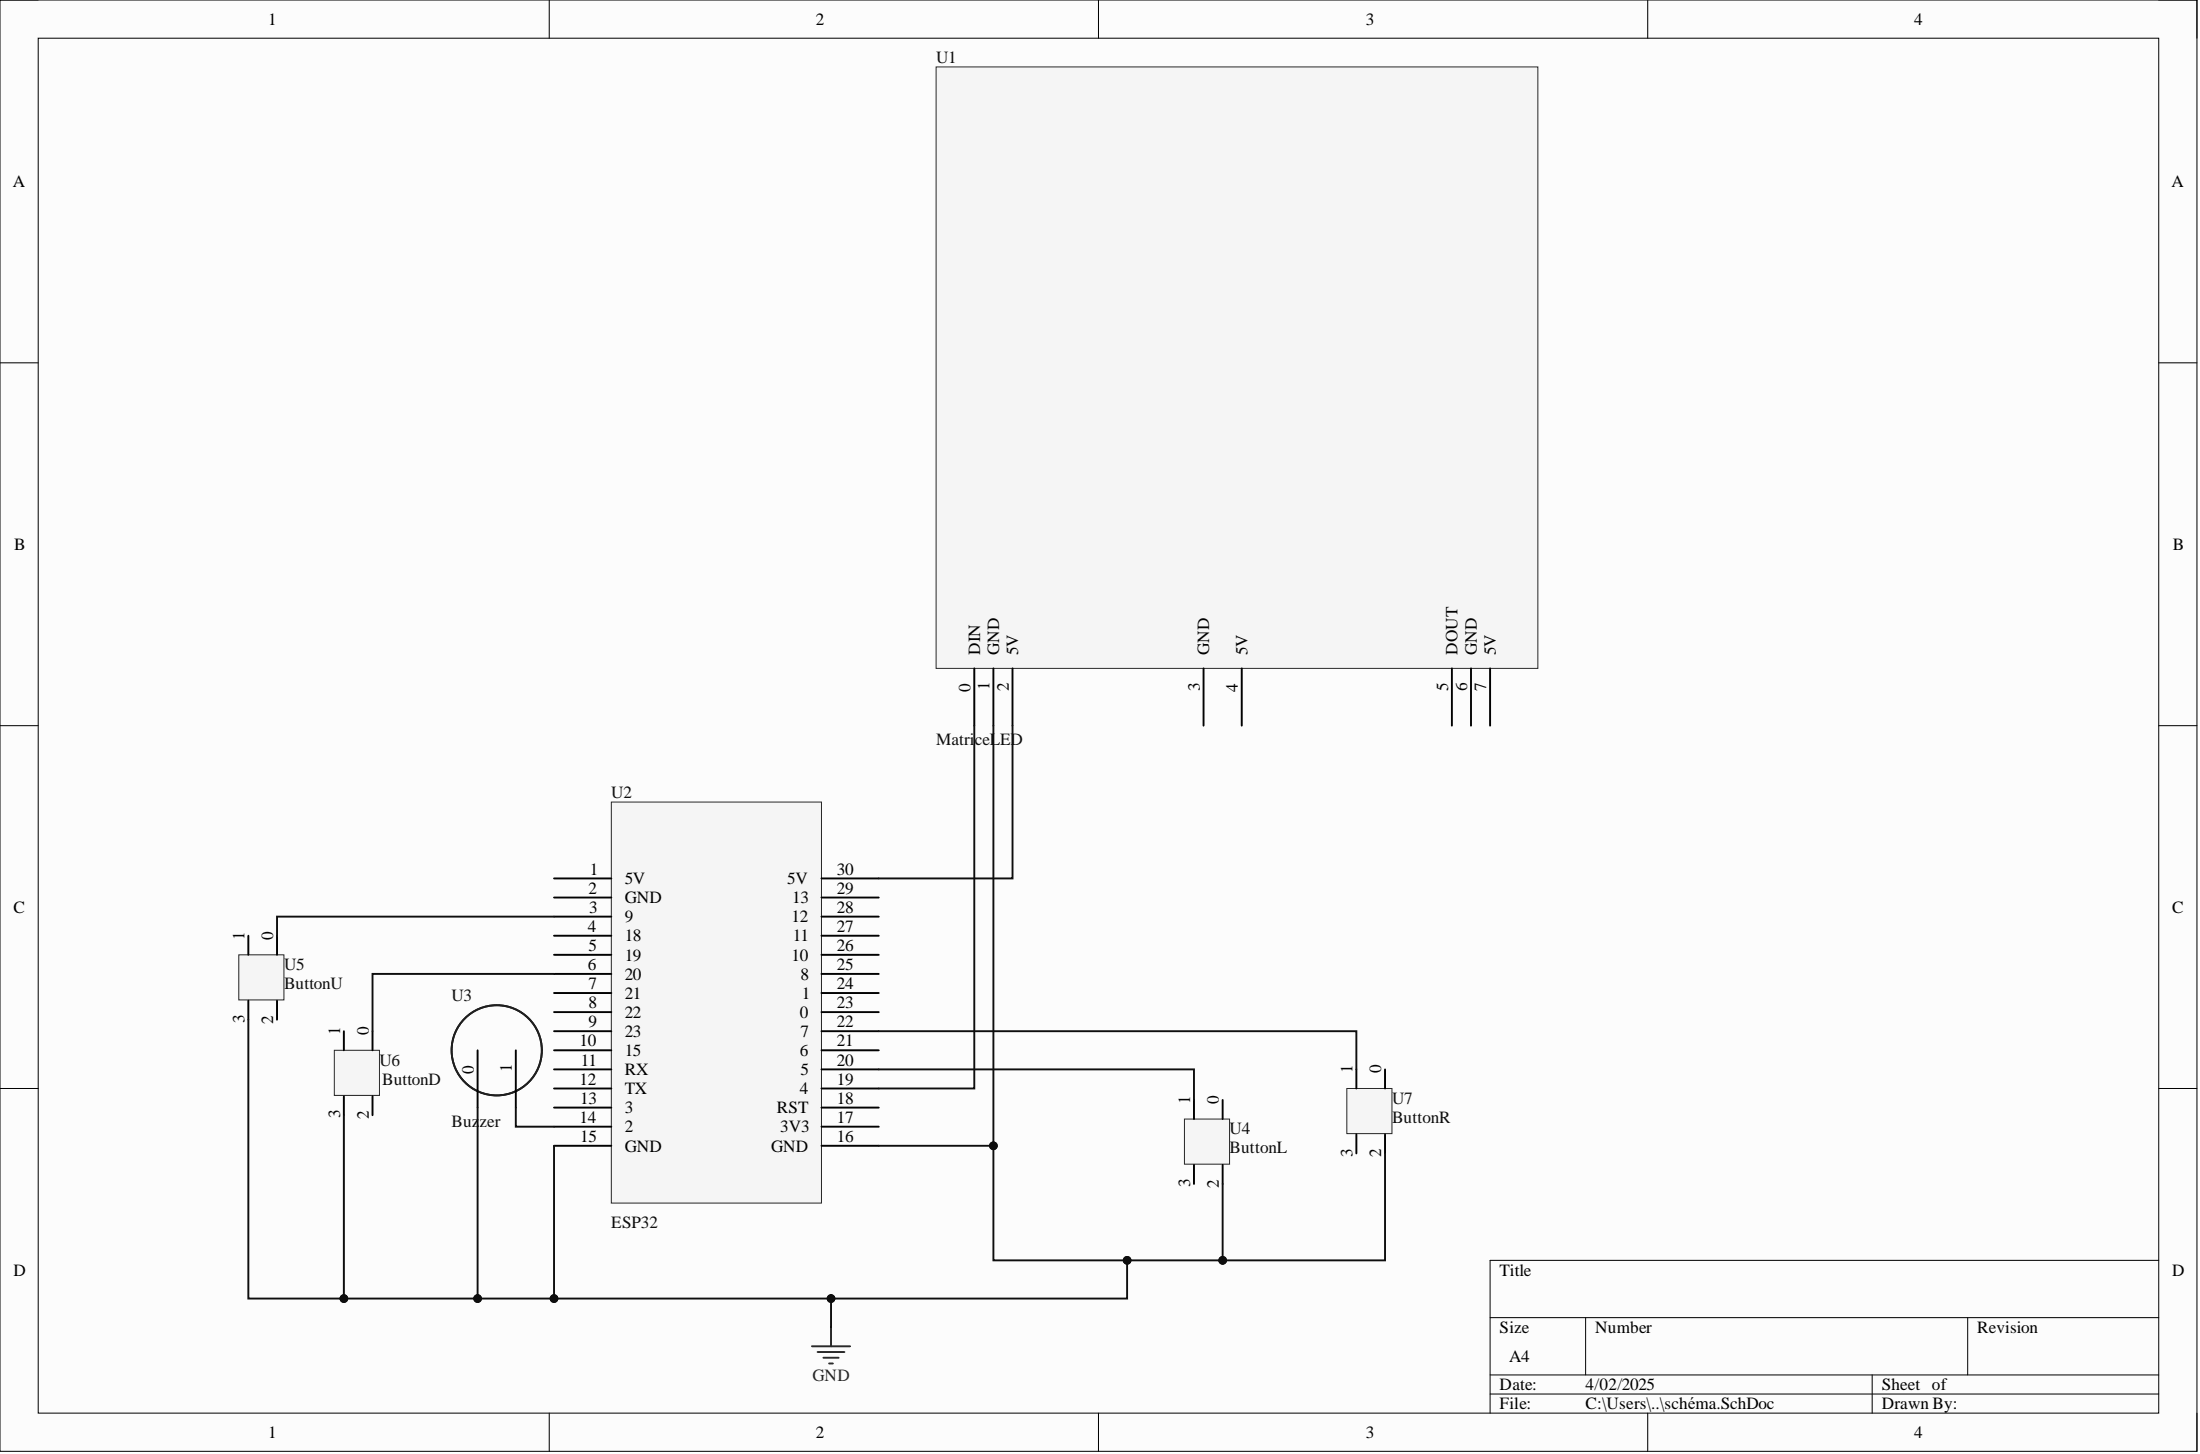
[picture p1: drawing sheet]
<svg xmlns="http://www.w3.org/2000/svg" width="292mm" height="193mm" viewBox="0 0 292 193" stroke-linecap="round" stroke-linejoin="round" font-family="sans-serif">
<path d="M0 0h291.7v192.6h-291.7z" fill-rule="evenodd" fill="#fcfcfc"/>
<path d="M0 0h291.7v192.6h-291.7z" fill="none" stroke="#000" stroke-width=".13"/>
<path d="M5.1 5.1h281.5v182.4h-281.5z" fill-rule="evenodd" fill="#fcfcfc"/>
<g fill="none" stroke="#000" stroke-width=".13">
<path d="M0 0h5.1M5.1 5.1h281.5v182.4h-281.5zM72.9 0v5.1M145.8 0v5.1M218.8 0v5.1M286.6 0h5.1v5.1M0 48.2h5.1M286.6 48.2h5.1M0 96.3h5.1M286.6 96.3h5.1M0 144.5h5.1M286.6 144.5h5.1"/>
<path d="M197.8 174.9h88.8M210.5 174.9v7.6M261.3 174.9v7.6M286.6 167.3h-88.8v20.2M72.9 187.5v5.1M145.8 187.5v5.1M197.8 182.5h88.8M197.8 185h88.8M218.8 187.5v5.1M248.6 182.5v5M291.7 187.5v5.1"/>
</g>
<path d="M107.8 178.7h5.1M108.6 179.4h3.5M110.3 176.1v2.6M109.3 180.2h2.1M110.1 181h.5" fill="none" stroke="#262626" stroke-width=".25"/>
<path d="M124.3 8.9h79.9v79.8h-79.9z" fill-rule="evenodd" fill="#f5f5f5"/>
<path d="M124.3 8.9h79.9v79.8h-79.9z" fill="none" stroke="#262626" stroke-width=".13"/>
<path d="M129.4 88.7v7.6M131.9 88.7v7.6M134.4 88.7v7.6M159.8 88.7v7.6M164.9 88.7v7.6M192.8 88.7v7.6M195.3 88.7v7.6M197.8 88.7v7.6" fill="none" stroke="#000" stroke-width=".25"/>
<path d="M81.2 106.4h27.9v53.3h-27.9z" fill-rule="evenodd" fill="#f5f5f5"/>
<path d="M81.2 106.4h27.9v53.3h-27.9z" fill="none" stroke="#262626" stroke-width=".13"/>
<g fill="none" stroke="#000" stroke-width=".25">
<path d="M73.6 116.6h7.6M73.6 119.1h7.6M109.1 116.6h7.6M109.1 119.1h7.6M73.6 121.7h7.6M73.6 124.2h7.6M73.6 126.7h7.6M73.6 129.3h7.6M73.6 131.8h7.6M73.6 134.3h7.6M73.6 136.9h7.6M73.6 139.4h7.6"/>
<path d="M109.1 121.7h7.6M109.1 124.2h7.6M109.1 126.7h7.6M109.1 129.3h7.6M109.1 131.8h7.6M109.1 134.3h7.6M109.1 136.9h7.6M109.1 139.4h7.6M73.6 141.9h7.6M73.6 144.5h7.6M73.6 147h7.6M73.6 149.5h7.6"/>
<path d="M73.6 152.1h7.6M109.1 141.9h7.6M109.1 144.5h7.6M109.1 147h7.6M109.1 149.5h7.6M109.1 152.1h7.6"/>
</g>
<path d="M157.3 148.5h6v6h-6z" fill-rule="evenodd" fill="#f5f5f5"/>
<path d="M157.3 148.5h6v6h-6z" fill="none" stroke="#262626" stroke-width=".13"/>
<path d="M158.5 146v2.5M158.5 154.6v2.5M162.3 146v2.5M162.3 154.6v2.5" fill="none" stroke="#000" stroke-width=".25"/>
<path d="M31.7 126.7h6v6h-6z" fill-rule="evenodd" fill="#f5f5f5"/>
<path d="M31.7 126.7h6v6h-6z" fill="none" stroke="#262626" stroke-width=".13"/>
<path d="M33 124.2v2.5M33 132.8v2.5M36.8 124.2v2.5M36.8 132.8v2.5" fill="none" stroke="#000" stroke-width=".25"/>
<path d="M44.4 139.4h6v6h-6z" fill-rule="evenodd" fill="#f5f5f5"/>
<path d="M44.4 139.4h6v6h-6z" fill="none" stroke="#262626" stroke-width=".13"/>
<path d="M45.7 136.9v2.5M49.5 136.9v2.5M45.7 145.5v2.5M49.5 145.5v2.5" fill="none" stroke="#000" stroke-width=".25"/>
<path d="M178.8 144.5h6v5.9h-6z" fill-rule="evenodd" fill="#f5f5f5"/>
<path d="M178.8 144.5h6v5.9h-6z" fill="none" stroke="#262626" stroke-width=".13"/>
<path d="M63.4 139.4v7.6M68.5 139.4v7.6M180.1 141.9v2.6M180.1 150.5v2.6M183.9 141.9v2.6M183.9 150.5v2.6" fill="none" stroke="#000" stroke-width=".25"/>
<g fill="none" stroke="#1c1c1c" stroke-width=".25">
<circle cx="65.9" cy="139.4" r="6"/>
<circle cx="66" cy="139.4" r="6"/>
</g>
<path d="M129.4 96.3v48.2h-12.7M131.9 96.3v55.8h-15.2M134.4 96.3v20.3h-17.7M116.7 141.9h41.8v4.1" fill="none" stroke="#0e0e0e" stroke-width=".25"/>
<circle cx="131.9" cy="152.1" r=".51" fill="#0e0e0e"/>
<circle cx="131.9" cy="152.1" r=".51" fill="none" stroke="#0e0e0e" stroke-width=".13"/>
<path d="M131.9 152.1v15.2h17.8" fill="none" stroke="#0e0e0e" stroke-width=".25"/>
<circle cx="131.9" cy="152.1" r=".51" fill="#0e0e0e"/>
<circle cx="131.9" cy="152.1" r=".51" fill="none" stroke="#0e0e0e" stroke-width=".13"/>
<circle cx="149.7" cy="167.3" r=".51" fill="#0e0e0e"/>
<circle cx="149.7" cy="167.3" r=".51" fill="none" stroke="#0e0e0e" stroke-width=".13"/>
<path d="M116.7 136.9h63.4v5M162.3 157.1v10.2" fill="none" stroke="#0e0e0e" stroke-width=".25"/>
<circle cx="162.3" cy="167.3" r=".51" fill="#0e0e0e"/>
<circle cx="162.3" cy="167.3" r=".51" fill="none" stroke="#0e0e0e" stroke-width=".13"/>
<path d="M45.7 148v24.3" fill="none" stroke="#0e0e0e" stroke-width=".25"/>
<circle cx="45.7" cy="172.3" r=".51" fill="#0e0e0e"/>
<circle cx="45.7" cy="172.3" r=".51" fill="none" stroke="#0e0e0e" stroke-width=".13"/>
<path d="M33 135.3v37h40.6" fill="none" stroke="#0e0e0e" stroke-width=".25"/>
<circle cx="45.7" cy="172.3" r=".51" fill="#0e0e0e"/>
<circle cx="45.7" cy="172.3" r=".51" fill="none" stroke="#0e0e0e" stroke-width=".13"/>
<circle cx="63.4" cy="172.3" r=".51" fill="#0e0e0e"/>
<circle cx="63.4" cy="172.3" r=".51" fill="none" stroke="#0e0e0e" stroke-width=".13"/>
<circle cx="73.6" cy="172.3" r=".51" fill="#0e0e0e"/>
<circle cx="73.6" cy="172.3" r=".51" fill="none" stroke="#0e0e0e" stroke-width=".13"/>
<path d="M73.6 121.7h-36.8v2.5M73.6 129.3h-24.1v7.6M110.3 172.3v3.8" fill="none" stroke="#0e0e0e" stroke-width=".25"/>
<circle cx="110.3" cy="172.3" r=".51" fill="#0e0e0e"/>
<circle cx="110.3" cy="172.3" r=".51" fill="none" stroke="#0e0e0e" stroke-width=".13"/>
<path d="M73.6 152.1v20.2h76.1v-5h34.2v-14.2" fill="none" stroke="#0e0e0e" stroke-width=".25"/>
<circle cx="162.3" cy="167.3" r=".51" fill="#0e0e0e"/>
<circle cx="162.3" cy="167.3" r=".51" fill="none" stroke="#0e0e0e" stroke-width=".13"/>
<circle cx="149.7" cy="167.3" r=".51" fill="#0e0e0e"/>
<circle cx="149.7" cy="167.3" r=".51" fill="none" stroke="#0e0e0e" stroke-width=".13"/>
<circle cx="110.3" cy="172.3" r=".51" fill="#0e0e0e"/>
<circle cx="110.3" cy="172.3" r=".51" fill="none" stroke="#0e0e0e" stroke-width=".13"/>
<circle cx="73.6" cy="172.3" r=".51" fill="#0e0e0e"/>
<circle cx="73.6" cy="172.3" r=".51" fill="none" stroke="#0e0e0e" stroke-width=".13"/>
<path d="M63.4 147v25.3M68.5 147v2.5h5.1" fill="none" stroke="#0e0e0e" stroke-width=".25"/>
<circle cx="63.4" cy="172.3" r=".51" fill="#0e0e0e"/>
<circle cx="63.4" cy="172.3" r=".51" fill="none" stroke="#0e0e0e" stroke-width=".13"/>
<g font-size="2.3">
<text x="35.6" y="3.3">1</text>
<text x="108.3" y="3.3">2</text>
<text x="181.4" y="3.3">3</text>
<text x="254.2" y="3.3">4</text>
<text x="1.7" y="24.8">A</text>
<text x="288.3" y="24.8">A</text>
<text x="1.9" y="73">B</text>
<text x="288.5" y="73">B</text>
<text x="130.1" y="86.9" transform="rotate(-90 130.1 86.9)">DIN</text>
<text x="132.7" y="86.9" transform="rotate(-90 132.7 86.9)">GND</text>
<text x="135.2" y="86.9" transform="rotate(-90 135.2 86.9)">5V</text>
<text x="160.6" y="86.9" transform="rotate(-90 160.6 86.9)">GND</text>
<text x="165.6" y="86.9" transform="rotate(-90 165.6 86.9)">5V</text>
<text x="193.5" y="86.9" transform="rotate(-90 193.5 86.9)">DOUT</text>
<text x="196.1" y="86.9" transform="rotate(-90 196.1 86.9)">GND</text>
<text x="198.6" y="86.9" transform="rotate(-90 198.6 86.9)">5V</text>
<text x="128.9" y="91.8" transform="rotate(-90 128.9 91.8)">0</text>
<text x="131.4" y="91.6" transform="rotate(-90 131.4 91.6)">1</text>
<text x="133.9" y="91.7" transform="rotate(-90 133.9 91.7)">2</text>
<text x="159.3" y="91.7" transform="rotate(-90 159.3 91.7)">3</text>
<text x="164.4" y="91.8" transform="rotate(-90 164.4 91.8)">4</text>
<text x="192.3" y="91.7" transform="rotate(-90 192.3 91.7)">5</text>
<text x="194.8" y="91.7" transform="rotate(-90 194.8 91.7)">6</text>
<text x="197.3" y="91.7" transform="rotate(-90 197.3 91.7)">7</text>
<text x="78.1" y="118.6">2</text>
<text x="78.3" y="116.1">1</text>
<text x="82.9" y="117.3">5V</text>
<text x="82.9" y="119.9">GND</text>
<text x="104.5" y="117.3">5V</text>
<text x="105.2" y="119.9">13</text>
<text x="111.1" y="118.6">29</text>
<text x="111.1" y="116.1">30</text>
<text x="1.8" y="121.1">C</text>
<text x="32.5" y="124.7" transform="rotate(-90 32.5 124.7)">1</text>
<text x="36.3" y="124.7" transform="rotate(-90 36.3 124.7)">0</text>
<text x="78" y="123.7">4</text>
<text x="78.2" y="121.1">3</text>
<text x="82.9" y="122.4">9</text>
<text x="82.9" y="124.9">18</text>
<text x="105.1" y="122.4">12</text>
<text x="105.3" y="124.9">11</text>
<text x="111.1" y="123.7">27</text>
<text x="111.1" y="121.1">28</text>
<text x="288.4" y="121.1">C</text>
<text x="78" y="128.7">6</text>
<text x="78.1" y="126.2">5</text>
<text x="78.1" y="131.3">7</text>
<text x="82.9" y="127.5">19</text>
<text x="82.9" y="130">20</text>
<text x="105.1" y="127.5">10</text>
<text x="106.3" y="130">8</text>
<text x="111.1" y="131.3">24</text>
<text x="111.1" y="128.7">25</text>
<text x="111.1" y="126.2">26</text>
<text x="32.5" y="135.8" transform="rotate(-90 32.5 135.8)">3</text>
<text x="36.3" y="135.8" transform="rotate(-90 36.3 135.8)">2</text>
<text x="45.1" y="137.4" transform="rotate(-90 45.1 137.4)">1</text>
<text x="49" y="137.4" transform="rotate(-90 49 137.4)">0</text>
<text x="78.1" y="133.8">8</text>
<text x="78.1" y="136.4">9</text>
<text x="82.9" y="132.5">21</text>
<text x="82.9" y="135.1">22</text>
<text x="82.9" y="137.6">23</text>
<text x="106.2" y="135.1">0</text>
<text x="106.3" y="137.6">7</text>
<text x="106.4" y="132.5">1</text>
<text x="111.1" y="136.4">22</text>
<text x="111.1" y="133.8">23</text>
<text x="62.9" y="142.5" transform="rotate(-90 62.9 142.5)">0</text>
<text x="68" y="142.3" transform="rotate(-90 68 142.3)">1</text>
<text x="76.9" y="138.9">10</text>
<text x="76.9" y="144">12</text>
<text x="77.1" y="141.4">11</text>
<text x="82.9" y="140.2">15</text>
<text x="82.9" y="142.7">RX</text>
<text x="106.2" y="140.2">6</text>
<text x="106.3" y="142.7">5</text>
<text x="111.1" y="144">19</text>
<text x="111.1" y="141.4">20</text>
<text x="111.1" y="138.9">21</text>
<text x="179.6" y="142.4" transform="rotate(-90 179.6 142.4)">1</text>
<text x="183.4" y="142.4" transform="rotate(-90 183.4 142.4)">0</text>
<text x="45.1" y="148.4" transform="rotate(-90 45.1 148.4)">3</text>
<text x="49" y="148.5" transform="rotate(-90 49 148.5)">2</text>
<text x="76.9" y="149">14</text>
<text x="77" y="146.5">13</text>
<text x="82.9" y="145.2">TX</text>
<text x="82.9" y="147.8">3</text>
<text x="103.2" y="147.8">RST</text>
<text x="106.2" y="145.2">4</text>
<text x="111.1" y="149">17</text>
<text x="111.1" y="146.5">18</text>
<text x="158" y="146.5" transform="rotate(-90 158 146.5)">1</text>
<text x="161.8" y="146.5" transform="rotate(-90 161.8 146.5)">0</text>
<text x="77" y="151.6">15</text>
<text x="82.9" y="150.3">2</text>
<text x="82.9" y="152.8">GND</text>
<text x="102.4" y="152.8">GND</text>
<text x="103.6" y="150.3">3V3</text>
<text x="111.1" y="151.6">16</text>
<text x="179.6" y="153.5" transform="rotate(-90 179.6 153.5)">3</text>
<text x="183.4" y="153.6" transform="rotate(-90 183.4 153.6)">2</text>
<text x="158" y="157.6" transform="rotate(-90 158 157.6)">3</text>
<text x="161.8" y="157.6" transform="rotate(-90 161.8 157.6)">2</text>
<text x="1.8" y="169.3">D</text>
<text x="199.1" y="169.3">Title</text>
<text x="288.4" y="169.3">D</text>
<text x="199.1" y="176.9">Size</text>
<text x="211.8" y="176.9">Number</text>
<text x="262.5" y="176.9">Revision</text>
<text x="199.1" y="184.5">Date:</text>
<text x="200.4" y="180.7">A4</text>
<text x="210.5" y="184.5">4/02/2025</text>
<text x="249.8" y="184.5">Sheet of</text>
<text x="35.6" y="190.8">1</text>
<text x="108.3" y="190.8">2</text>
<text x="181.4" y="190.8">3</text>
<text x="199.1" y="187">File:</text>
<text x="210.5" y="187">C:\Users\..\schéma.SchDoc</text>
<text x="249.8" y="187">Drawn By:</text>
<text x="254.2" y="190.8">4</text>
</g>
<g font-size="2.3" fill="#0e0e0e">
<text x="124.3" y="8.4">U1</text>
<text x="124.3" y="98.8">Matri</text>
<text x="129.4" y="98.8">ceLED</text>
<text x="81.2" y="105.9">U2</text>
<text x="37.7" y="128.7">U5</text>
<text x="37.7" y="131.3">ButtonU</text>
<text x="59.9" y="132.9">U3</text>
<text x="50.4" y="141.4">U6</text>
<text x="50.7" y="144">ButtonD</text>
<text x="59.9" y="149.5">Buzzer</text>
<text x="184.8" y="146.5">U7</text>
<text x="184.8" y="149">ButtonR</text>
<text x="163.3" y="150.5">U4</text>
<text x="163.3" y="153.1">ButtonL</text>
<text x="81.2" y="163">ESP32</text>
</g>
<text font-size="2.3" fill="#262626" x="107.9" y="183.2">GND</text>
</svg>
